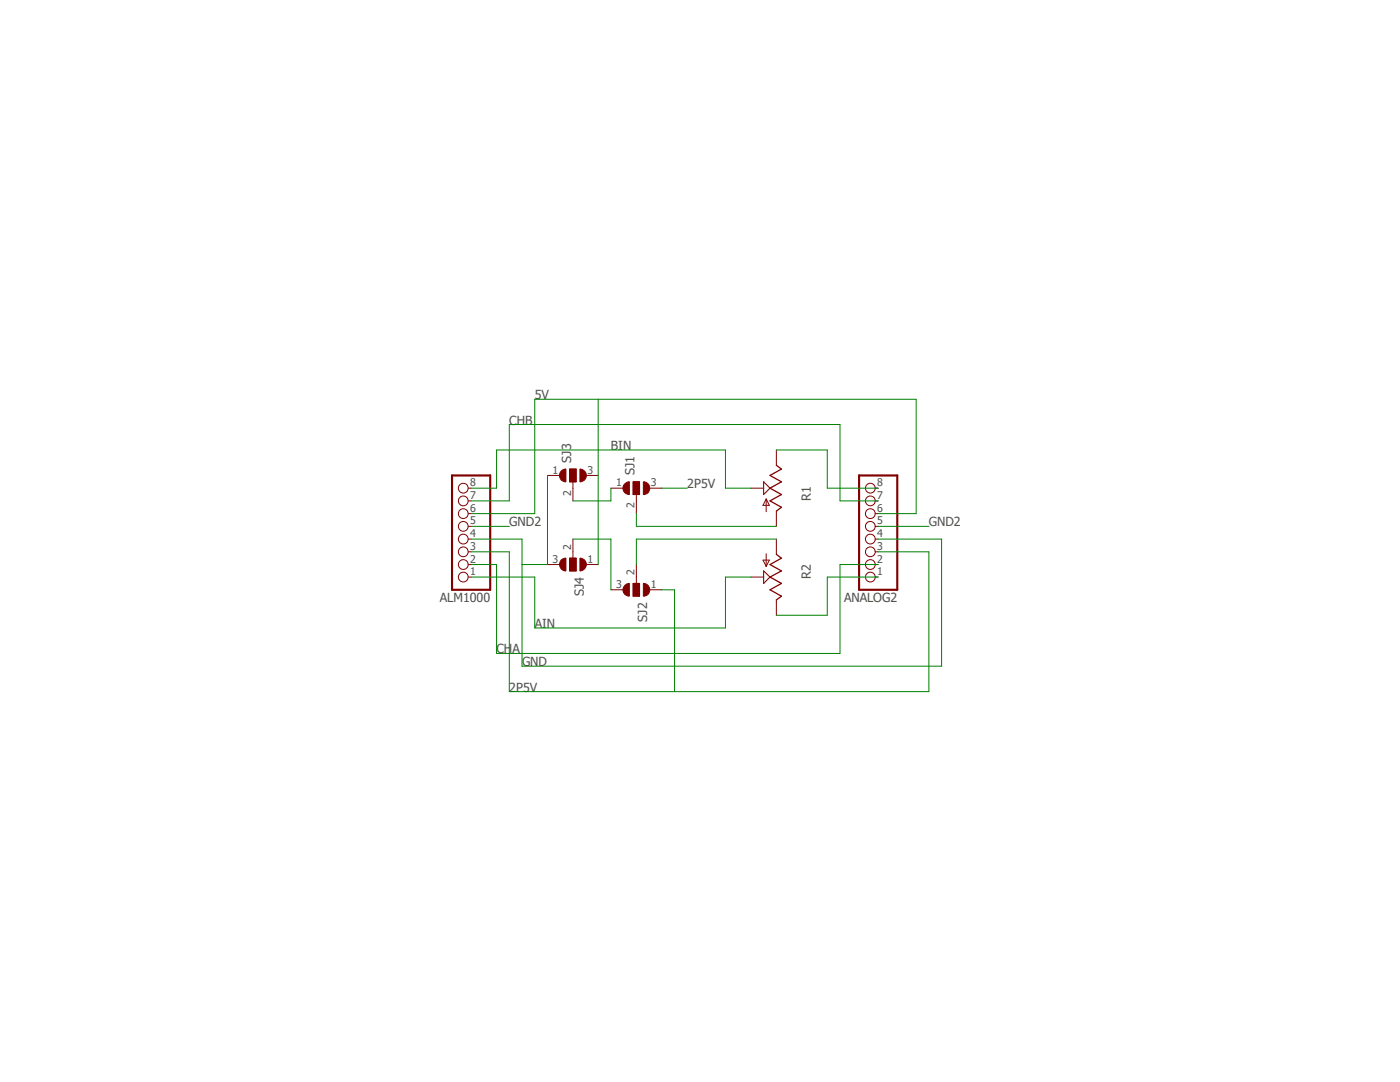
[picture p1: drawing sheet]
<?xml version="1.0" encoding="utf-8"?>
<!DOCTYPE eagle SYSTEM "eagle.dtd">
<eagle version="7.7.0">
<drawing>
<settings>
<setting alwaysvectorfont="no"/>
<setting verticaltext="up"/>
</settings>
<grid distance="0.1" unitdist="inch" unit="inch" style="lines" multiple="1" display="no" altdistance="0.01" altunitdist="inch" altunit="inch"/>
<schematic xreflabel="%F%N/%S.%C%R" xrefpart="/%S.%C%R">
<libraries>
<library name="pinhead">
<symbols>
<symbol name="PINHD8">
<wire x1="-6.35" y1="-10.16" x2="1.27" y2="-10.16" width="0.4064" layer="94"/>
<wire x1="1.27" y1="-10.16" x2="1.27" y2="12.7" width="0.4064" layer="94"/>
<wire x1="1.27" y1="12.7" x2="-6.35" y2="12.7" width="0.4064" layer="94"/>
<wire x1="-6.35" y1="12.7" x2="-6.35" y2="-10.16" width="0.4064" layer="94"/>
<pin name="1" x="-2.54" y="10.16" visible="pad" length="short" direction="pas" function="dot"/>
<pin name="2" x="-2.54" y="7.62" visible="pad" length="short" direction="pas" function="dot"/>
<pin name="3" x="-2.54" y="5.08" visible="pad" length="short" direction="pas" function="dot"/>
<pin name="4" x="-2.54" y="2.54" visible="pad" length="short" direction="pas" function="dot"/>
<pin name="5" x="-2.54" y="0" visible="pad" length="short" direction="pas" function="dot"/>
<pin name="6" x="-2.54" y="-2.54" visible="pad" length="short" direction="pas" function="dot"/>
<pin name="7" x="-2.54" y="-5.08" visible="pad" length="short" direction="pas" function="dot"/>
<pin name="8" x="-2.54" y="-7.62" visible="pad" length="short" direction="pas" function="dot"/>
<text x="-6.35" y="13.335" size="1.778" layer="95">&gt;NAME</text>
<text x="-6.35" y="-12.7" size="1.778" layer="96">&gt;VALUE</text>
</symbol>
</symbols>
<devicesets>
<deviceset name="PINHD-1X8" prefix="JP" uservalue="yes">
<gates>
<gate name="A" symbol="PINHD8" x="0" y="0"/>
</gates>
<devices>
<device name="" package="1X08">
<connects>
<connect gate="A" pin="1" pad="1"/>
<connect gate="A" pin="2" pad="2"/>
<connect gate="A" pin="3" pad="3"/>
<connect gate="A" pin="4" pad="4"/>
<connect gate="A" pin="5" pad="5"/>
<connect gate="A" pin="6" pad="6"/>
<connect gate="A" pin="7" pad="7"/>
<connect gate="A" pin="8" pad="8"/>
</connects>
<technologies>
<technology name=""/>
</technologies>
</device>
<device name="/90" package="1X08/90">
<connects>
<connect gate="A" pin="1" pad="1"/>
<connect gate="A" pin="2" pad="2"/>
<connect gate="A" pin="3" pad="3"/>
<connect gate="A" pin="4" pad="4"/>
<connect gate="A" pin="5" pad="5"/>
<connect gate="A" pin="6" pad="6"/>
<connect gate="A" pin="7" pad="7"/>
<connect gate="A" pin="8" pad="8"/>
</connects>
<technologies>
<technology name=""/>
</technologies>
</device>
</devices>
</deviceset>
</devicesets>
</library>
<library name="jumper">
<symbols>
<symbol name="SJ_2">
<wire x1="-0.635" y1="-1.397" x2="0.635" y2="-1.397" width="1.27" layer="94" curve="180" cap="flat"/>
<wire x1="-0.635" y1="1.397" x2="0.635" y2="1.397" width="1.27" layer="94" curve="-180" cap="flat"/>
<wire x1="1.27" y1="-0.635" x2="-1.27" y2="-0.635" width="0.1524" layer="94"/>
<wire x1="-1.27" y1="-0.635" x2="-1.27" y2="0" width="0.1524" layer="94"/>
<wire x1="-1.27" y1="0" x2="-1.27" y2="0.635" width="0.1524" layer="94"/>
<wire x1="-1.27" y1="0.635" x2="1.27" y2="0.635" width="0.1524" layer="94"/>
<wire x1="1.27" y1="0.635" x2="1.27" y2="-0.635" width="0.1524" layer="94"/>
<wire x1="-2.54" y1="0" x2="-1.27" y2="0" width="0.1524" layer="94"/>
<text x="2.54" y="0.381" size="1.778" layer="95">&gt;NAME</text>
<text x="2.54" y="-1.905" size="1.778" layer="96">&gt;VALUE</text>
<rectangle x1="-1.27" y1="-0.635" x2="1.27" y2="0.635" layer="94"/>
<pin name="3" x="0" y="-5.08" visible="pad" length="short" direction="pas" rot="R90"/>
<pin name="1" x="0" y="5.08" visible="pad" length="short" direction="pas" rot="R270"/>
<pin name="2" x="-5.08" y="0" visible="pad" length="short" direction="pas"/>
</symbol>
</symbols>
<devicesets>
<deviceset name="SJ2W" prefix="SJ" uservalue="yes">
<gates>
<gate name="G$1" symbol="SJ_2" x="0" y="0"/>
</gates>
<devices>
<device name="W" package="SJ_2W">
<connects>
<connect gate="G$1" pin="1" pad="1"/>
<connect gate="G$1" pin="2" pad="2"/>
<connect gate="G$1" pin="3" pad="3"/>
</connects>
<technologies>
<technology name=""/>
</technologies>
</device>
<device name="" package="SJ_2">
<connects>
<connect gate="G$1" pin="1" pad="1"/>
<connect gate="G$1" pin="2" pad="2"/>
<connect gate="G$1" pin="3" pad="3"/>
</connects>
<technologies>
<technology name=""/>
</technologies>
</device>
</devices>
</deviceset>
</devicesets>
</library>
<library name="pot">
<symbols>
<symbol name="POT_US-">
<wire x1="0" y1="-5.08" x2="0" y2="-4.572" width="0.1524" layer="94"/>
<wire x1="0" y1="-4.572" x2="-1.016" y2="-3.81" width="0.254" layer="94"/>
<wire x1="-1.016" y1="-3.81" x2="1.27" y2="-2.54" width="0.254" layer="94"/>
<wire x1="1.27" y1="-2.54" x2="-1.016" y2="-1.27" width="0.254" layer="94"/>
<wire x1="-1.016" y1="-1.27" x2="1.27" y2="0" width="0.254" layer="94"/>
<wire x1="1.27" y1="0" x2="-1.016" y2="1.27" width="0.254" layer="94"/>
<wire x1="-1.016" y1="1.27" x2="1.27" y2="2.54" width="0.254" layer="94"/>
<wire x1="1.27" y1="2.54" x2="-1.016" y2="3.81" width="0.254" layer="94"/>
<wire x1="-1.016" y1="3.81" x2="0" y2="4.572" width="0.254" layer="94"/>
<wire x1="0" y1="4.572" x2="0" y2="5.08" width="0.1524" layer="94"/>
<wire x1="1.27" y1="0" x2="2.54" y2="1.27" width="0.2032" layer="94"/>
<wire x1="2.54" y1="-1.27" x2="1.27" y2="0" width="0.2032" layer="94"/>
<wire x1="2.54" y1="1.27" x2="2.54" y2="-1.27" width="0.2032" layer="94"/>
<wire x1="2.032" y1="-4.699" x2="2.032" y2="-2.159" width="0.1524" layer="94"/>
<wire x1="2.032" y1="-2.159" x2="2.667" y2="-3.429" width="0.1524" layer="94"/>
<wire x1="2.667" y1="-3.429" x2="1.397" y2="-3.429" width="0.1524" layer="94"/>
<wire x1="1.397" y1="-3.429" x2="2.032" y2="-2.159" width="0.1524" layer="94"/>
<text x="-5.08" y="-2.54" size="1.778" layer="95" rot="R90">&gt;NAME</text>
<text x="-2.54" y="-2.54" size="1.778" layer="96" rot="R90">&gt;VALUE</text>
<pin name="A" x="0" y="-7.62" visible="off" length="short" direction="pas" rot="R90"/>
<pin name="E" x="0" y="7.62" visible="off" length="short" direction="pas" rot="R270"/>
<pin name="S" x="5.08" y="0" visible="off" length="short" direction="pas" rot="R180"/>
</symbol>
</symbols>
<devicesets>
<deviceset name="TRIM_US-" prefix="R" uservalue="yes">
<gates>
<gate name="G$1" symbol="POT_US-" x="2.54" y="0"/>
</gates>
<devices>
<device name="PT-10" package="PT-10">
<connects>
<connect gate="G$1" pin="A" pad="A"/>
<connect gate="G$1" pin="E" pad="E"/>
<connect gate="G$1" pin="S" pad="S"/>
</connects>
<technologies>
<technology name=""/>
</technologies>
</device>
<device name="PT-10S" package="PT-10S">
<connects>
<connect gate="G$1" pin="A" pad="A"/>
<connect gate="G$1" pin="E" pad="E"/>
<connect gate="G$1" pin="S" pad="S"/>
</connects>
<technologies>
<technology name=""/>
</technologies>
</device>
<device name="PT-SPIN" package="PT-SPIN">
<connects>
<connect gate="G$1" pin="A" pad="A"/>
<connect gate="G$1" pin="E" pad="E"/>
<connect gate="G$1" pin="S" pad="S"/>
</connects>
<technologies>
<technology name=""/>
</technologies>
</device>
<device name="B25P" package="B25P">
<connects>
<connect gate="G$1" pin="A" pad="A"/>
<connect gate="G$1" pin="E" pad="E"/>
<connect gate="G$1" pin="S" pad="S"/>
</connects>
<technologies>
<technology name=""/>
</technologies>
</device>
<device name="B25U" package="B25U">
<connects>
<connect gate="G$1" pin="A" pad="A"/>
<connect gate="G$1" pin="E" pad="E"/>
<connect gate="G$1" pin="S" pad="S"/>
</connects>
<technologies>
<technology name=""/>
</technologies>
</device>
<device name="B25V" package="B25V">
<connects>
<connect gate="G$1" pin="A" pad="A"/>
<connect gate="G$1" pin="E" pad="E"/>
<connect gate="G$1" pin="S" pad="S"/>
</connects>
<technologies>
<technology name=""/>
</technologies>
</device>
<device name="B25X" package="B25X">
<connects>
<connect gate="G$1" pin="A" pad="A"/>
<connect gate="G$1" pin="E" pad="E"/>
<connect gate="G$1" pin="S" pad="S"/>
</connects>
<technologies>
<technology name=""/>
</technologies>
</device>
<device name="B64W" package="B64W">
<connects>
<connect gate="G$1" pin="A" pad="A"/>
<connect gate="G$1" pin="E" pad="E"/>
<connect gate="G$1" pin="S" pad="S"/>
</connects>
<technologies>
<technology name=""/>
</technologies>
</device>
<device name="B64Y" package="B64Y">
<connects>
<connect gate="G$1" pin="A" pad="A"/>
<connect gate="G$1" pin="E" pad="E"/>
<connect gate="G$1" pin="S" pad="S"/>
</connects>
<technologies>
<technology name=""/>
</technologies>
</device>
<device name="B90P" package="SP19L">
<connects>
<connect gate="G$1" pin="A" pad="A"/>
<connect gate="G$1" pin="E" pad="E"/>
<connect gate="G$1" pin="S" pad="S"/>
</connects>
<technologies>
<technology name=""/>
</technologies>
</device>
<device name="CA6H" package="CA6H">
<connects>
<connect gate="G$1" pin="A" pad="A"/>
<connect gate="G$1" pin="E" pad="E"/>
<connect gate="G$1" pin="S" pad="S"/>
</connects>
<technologies>
<technology name=""/>
</technologies>
</device>
<device name="CA6V" package="CA6V">
<connects>
<connect gate="G$1" pin="A" pad="A"/>
<connect gate="G$1" pin="E" pad="E"/>
<connect gate="G$1" pin="S" pad="S"/>
</connects>
<technologies>
<technology name=""/>
</technologies>
</device>
<device name="CA9H" package="CA9H">
<connects>
<connect gate="G$1" pin="A" pad="A"/>
<connect gate="G$1" pin="E" pad="E"/>
<connect gate="G$1" pin="S" pad="S"/>
</connects>
<technologies>
<technology name=""/>
</technologies>
</device>
<device name="CA9V" package="CA9V">
<connects>
<connect gate="G$1" pin="A" pad="A"/>
<connect gate="G$1" pin="E" pad="E"/>
<connect gate="G$1" pin="S" pad="S"/>
</connects>
<technologies>
<technology name=""/>
</technologies>
</device>
<device name="CA14V" package="CA14V">
<connects>
<connect gate="G$1" pin="A" pad="A"/>
<connect gate="G$1" pin="E" pad="E"/>
<connect gate="G$1" pin="S" pad="S"/>
</connects>
<technologies>
<technology name=""/>
</technologies>
</device>
<device name="CA14H" package="CA14H">
<connects>
<connect gate="G$1" pin="A" pad="A"/>
<connect gate="G$1" pin="E" pad="E"/>
<connect gate="G$1" pin="S" pad="S"/>
</connects>
<technologies>
<technology name=""/>
</technologies>
</device>
<device name="CT6" package="CT6">
<connects>
<connect gate="G$1" pin="A" pad="A"/>
<connect gate="G$1" pin="E" pad="E"/>
<connect gate="G$1" pin="S" pad="S"/>
</connects>
<technologies>
<technology name=""/>
</technologies>
</device>
<device name="ECP10P" package="ECP10P">
<connects>
<connect gate="G$1" pin="A" pad="A"/>
<connect gate="G$1" pin="E" pad="E"/>
<connect gate="G$1" pin="S" pad="S"/>
</connects>
<technologies>
<technology name=""/>
</technologies>
</device>
<device name="ECP10S" package="ECP10S">
<connects>
<connect gate="G$1" pin="A" pad="A"/>
<connect gate="G$1" pin="E" pad="E"/>
<connect gate="G$1" pin="S" pad="S"/>
</connects>
<technologies>
<technology name=""/>
</technologies>
</device>
<device name="LI10" package="LI10">
<connects>
<connect gate="G$1" pin="A" pad="A"/>
<connect gate="G$1" pin="E" pad="E"/>
<connect gate="G$1" pin="S" pad="S"/>
</connects>
<technologies>
<technology name=""/>
</technologies>
</device>
<device name="LI15" package="LI15">
<connects>
<connect gate="G$1" pin="A" pad="A"/>
<connect gate="G$1" pin="E" pad="E"/>
<connect gate="G$1" pin="S" pad="S"/>
</connects>
<technologies>
<technology name=""/>
</technologies>
</device>
<device name="RJ6" package="RJ6">
<connects>
<connect gate="G$1" pin="A" pad="A"/>
<connect gate="G$1" pin="E" pad="E"/>
<connect gate="G$1" pin="S" pad="S"/>
</connects>
<technologies>
<technology name=""/>
</technologies>
</device>
<device name="RJ6S" package="RJ6S">
<connects>
<connect gate="G$1" pin="A" pad="A"/>
<connect gate="G$1" pin="E" pad="E"/>
<connect gate="G$1" pin="S" pad="S"/>
</connects>
<technologies>
<technology name=""/>
</technologies>
</device>
<device name="RJ9W" package="RJ9W">
<connects>
<connect gate="G$1" pin="A" pad="A"/>
<connect gate="G$1" pin="E" pad="E"/>
<connect gate="G$1" pin="S" pad="S"/>
</connects>
<technologies>
<technology name=""/>
</technologies>
</device>
<device name="RS3" package="RS3">
<connects>
<connect gate="G$1" pin="A" pad="A"/>
<connect gate="G$1" pin="E" pad="E"/>
<connect gate="G$1" pin="S" pad="S"/>
</connects>
<technologies>
<technology name=""/>
</technologies>
</device>
<device name="S43P" package="SP19L">
<connects>
<connect gate="G$1" pin="A" pad="A"/>
<connect gate="G$1" pin="E" pad="E"/>
<connect gate="G$1" pin="S" pad="S"/>
</connects>
<technologies>
<technology name=""/>
</technologies>
</device>
<device name="S63P" package="S63P">
<connects>
<connect gate="G$1" pin="A" pad="A"/>
<connect gate="G$1" pin="E" pad="E"/>
<connect gate="G$1" pin="S" pad="S"/>
</connects>
<technologies>
<technology name=""/>
</technologies>
</device>
<device name="S63S" package="S63S">
<connects>
<connect gate="G$1" pin="A" pad="A"/>
<connect gate="G$1" pin="E" pad="E"/>
<connect gate="G$1" pin="S" pad="S"/>
</connects>
<technologies>
<technology name=""/>
</technologies>
</device>
<device name="S63X" package="S63X">
<connects>
<connect gate="G$1" pin="A" pad="A"/>
<connect gate="G$1" pin="E" pad="E"/>
<connect gate="G$1" pin="S" pad="S"/>
</connects>
<technologies>
<technology name=""/>
</technologies>
</device>
<device name="S64W" package="S64W">
<connects>
<connect gate="G$1" pin="A" pad="A"/>
<connect gate="G$1" pin="E" pad="E"/>
<connect gate="G$1" pin="S" pad="S"/>
</connects>
<technologies>
<technology name=""/>
</technologies>
</device>
<device name="S64Y" package="S64Y">
<connects>
<connect gate="G$1" pin="A" pad="A"/>
<connect gate="G$1" pin="E" pad="E"/>
<connect gate="G$1" pin="S" pad="S"/>
</connects>
<technologies>
<technology name=""/>
</technologies>
</device>
<device name="S75H" package="S75H">
<connects>
<connect gate="G$1" pin="A" pad="A"/>
<connect gate="G$1" pin="E" pad="E"/>
<connect gate="G$1" pin="S" pad="S"/>
</connects>
<technologies>
<technology name=""/>
</technologies>
</device>
<device name="S75P" package="S75P">
<connects>
<connect gate="G$1" pin="A" pad="A"/>
<connect gate="G$1" pin="E" pad="E"/>
<connect gate="G$1" pin="S" pad="S"/>
</connects>
<technologies>
<technology name=""/>
</technologies>
</device>
<device name="SP19L" package="SP19L">
<connects>
<connect gate="G$1" pin="A" pad="A"/>
<connect gate="G$1" pin="E" pad="E"/>
<connect gate="G$1" pin="S" pad="S"/>
</connects>
<technologies>
<technology name=""/>
</technologies>
</device>
<device name="ST10" package="ST10">
<connects>
<connect gate="G$1" pin="A" pad="A"/>
<connect gate="G$1" pin="E" pad="E"/>
<connect gate="G$1" pin="S" pad="S"/>
</connects>
<technologies>
<technology name=""/>
</technologies>
</device>
<device name="ST15" package="ST15">
<connects>
<connect gate="G$1" pin="A" pad="A"/>
<connect gate="G$1" pin="E" pad="E"/>
<connect gate="G$1" pin="S" pad="S"/>
</connects>
<technologies>
<technology name=""/>
</technologies>
</device>
<device name="T189" package="SP19LKN">
<connects>
<connect gate="G$1" pin="A" pad="A"/>
<connect gate="G$1" pin="E" pad="E"/>
<connect gate="G$1" pin="S" pad="S"/>
</connects>
<technologies>
<technology name=""/>
</technologies>
</device>
<device name="PT10" package="PT-10">
<connects>
<connect gate="G$1" pin="A" pad="A"/>
<connect gate="G$1" pin="E" pad="E"/>
<connect gate="G$1" pin="S" pad="S"/>
</connects>
<technologies>
<technology name=""/>
</technologies>
</device>
<device name="PT10S" package="PT-10S">
<connects>
<connect gate="G$1" pin="A" pad="A"/>
<connect gate="G$1" pin="E" pad="E"/>
<connect gate="G$1" pin="S" pad="S"/>
</connects>
<technologies>
<technology name=""/>
</technologies>
</device>
<device name="PTSPIN" package="PT-SPIN">
<connects>
<connect gate="G$1" pin="A" pad="A"/>
<connect gate="G$1" pin="E" pad="E"/>
<connect gate="G$1" pin="S" pad="S"/>
</connects>
<technologies>
<technology name=""/>
</technologies>
</device>
<device name="CIP20C-4MM" package="CIP20C-4MM">
<connects>
<connect gate="G$1" pin="A" pad="A"/>
<connect gate="G$1" pin="E" pad="E"/>
<connect gate="G$1" pin="S" pad="S"/>
</connects>
<technologies>
<technology name=""/>
</technologies>
</device>
<device name="CIP20C-6MM" package="CIP20C-6MM">
<connects>
<connect gate="G$1" pin="A" pad="A"/>
<connect gate="G$1" pin="E" pad="E"/>
<connect gate="G$1" pin="S" pad="S"/>
</connects>
<technologies>
<technology name=""/>
</technologies>
</device>
<device name="SM-42/43A" package="SM-42/43A">
<connects>
<connect gate="G$1" pin="A" pad="1"/>
<connect gate="G$1" pin="E" pad="3"/>
<connect gate="G$1" pin="S" pad="2"/>
</connects>
<technologies>
<technology name=""/>
</technologies>
</device>
<device name="SM-42/43X" package="SM-42/43X">
<connects>
<connect gate="G$1" pin="A" pad="1"/>
<connect gate="G$1" pin="E" pad="3"/>
<connect gate="G$1" pin="S" pad="2"/>
</connects>
<technologies>
<technology name=""/>
</technologies>
</device>
<device name="SM-42/43W" package="SM-42/43W">
<connects>
<connect gate="G$1" pin="A" pad="1"/>
<connect gate="G$1" pin="E" pad="3"/>
<connect gate="G$1" pin="S" pad="2"/>
</connects>
<technologies>
<technology name=""/>
</technologies>
</device>
<device name="SM-42/43B" package="SM-42/43B">
<connects>
<connect gate="G$1" pin="A" pad="1"/>
<connect gate="G$1" pin="E" pad="3"/>
<connect gate="G$1" pin="S" pad="2"/>
</connects>
<technologies>
<technology name=""/>
</technologies>
</device>
<device name="3223G" package="3223G">
<connects>
<connect gate="G$1" pin="A" pad="1"/>
<connect gate="G$1" pin="E" pad="3"/>
<connect gate="G$1" pin="S" pad="2"/>
</connects>
<technologies>
<technology name=""/>
</technologies>
</device>
<device name="3223J" package="3223J">
<connects>
<connect gate="G$1" pin="A" pad="1"/>
<connect gate="G$1" pin="E" pad="3"/>
<connect gate="G$1" pin="S" pad="2"/>
</connects>
<technologies>
<technology name=""/>
</technologies>
</device>
<device name="3223W" package="3223W">
<connects>
<connect gate="G$1" pin="A" pad="1"/>
<connect gate="G$1" pin="E" pad="3"/>
<connect gate="G$1" pin="S" pad="2"/>
</connects>
<technologies>
<technology name=""/>
</technologies>
</device>
</devices>
</deviceset>
</devicesets>
</library>
</libraries>
<attributes>
</attributes>
<variantdefs>
</variantdefs>
<classes>
<class number="0" name="default" width="0" drill="0">
</class>
</classes>
<parts>
<part name="ALM1000" library="pinhead" deviceset="PINHD-1X8" device=""/>
<part name="ANALOG2" library="pinhead" deviceset="PINHD-1X8" device=""/>
<part name="SJ1" library="jumper" deviceset="SJ2W" device=""/>
<part name="SJ2" library="jumper" deviceset="SJ2W" device=""/>
<part name="SJ3" library="jumper" deviceset="SJ2W" device=""/>
<part name="SJ4" library="jumper" deviceset="SJ2W" device=""/>
<part name="R1" library="pot" deviceset="TRIM_US-" device="S64W"/>
<part name="R2" library="pot" deviceset="TRIM_US-" device="S64W"/>
</parts>
<sheets>
<sheet>
<plain>
</plain>
<instances>
<instance part="ALM1000" gate="A" x="5.08" y="55.88" rot="R180"/>
<instance part="ANALOG2" gate="A" x="86.36" y="55.88" rot="R180"/>
<instance part="SJ1" gate="G$1" x="40.64" y="63.5" rot="R90"/>
<instance part="SJ2" gate="G$1" x="40.64" y="43.18" rot="R270"/>
<instance part="SJ3" gate="G$1" x="27.94" y="66.04" rot="R90"/>
<instance part="SJ4" gate="G$1" x="27.94" y="48.26" rot="R270"/>
<instance part="R1" gate="G$1" x="68.58" y="63.5" rot="MR0"/>
<instance part="R2" gate="G$1" x="68.58" y="45.72" rot="R180"/>
</instances>
<busses>
</busses>
<nets>
<net name="N$3" class="0">
<segment>
<wire x1="68.58" y1="38.1" x2="78.74" y2="38.1" width="0.1524" layer="91"/>
<pinref part="ANALOG2" gate="A" pin="1"/>
<wire x1="88.9" y1="45.72" x2="78.74" y2="45.72" width="0.1524" layer="91"/>
<wire x1="78.74" y1="45.72" x2="78.74" y2="38.1" width="0.1524" layer="91"/>
<pinref part="R2" gate="G$1" pin="E"/>
</segment>
</net>
<net name="N$4" class="0">
<segment>
<wire x1="68.58" y1="55.88" x2="40.64" y2="55.88" width="0.1524" layer="91"/>
<wire x1="40.64" y1="55.88" x2="40.64" y2="58.42" width="0.1524" layer="91"/>
<pinref part="SJ1" gate="G$1" pin="2"/>
<pinref part="R1" gate="G$1" pin="A"/>
</segment>
</net>
<net name="N$5" class="0">
<segment>
<wire x1="68.58" y1="53.34" x2="40.64" y2="53.34" width="0.1524" layer="91"/>
<wire x1="40.64" y1="53.34" x2="40.64" y2="48.26" width="0.1524" layer="91"/>
<pinref part="SJ2" gate="G$1" pin="2"/>
<pinref part="R2" gate="G$1" pin="A"/>
</segment>
</net>
<net name="5V" class="0">
<segment>
<wire x1="7.62" y1="58.42" x2="20.32" y2="58.42" width="0.1524" layer="91"/>
<wire x1="96.52" y1="81.28" x2="33.02" y2="81.28" width="0.1524" layer="91"/>
<wire x1="33.02" y1="81.28" x2="20.32" y2="81.28" width="0.1524" layer="91"/>
<wire x1="20.32" y1="81.28" x2="20.32" y2="58.42" width="0.1524" layer="91"/>
<label x="20.32" y="81.28" size="1.778" layer="95"/>
<pinref part="ALM1000" gate="A" pin="6"/>
<wire x1="96.52" y1="81.28" x2="96.52" y2="58.42" width="0.1524" layer="91"/>
<pinref part="ANALOG2" gate="A" pin="6"/>
<wire x1="96.52" y1="58.42" x2="88.9" y2="58.42" width="0.1524" layer="91"/>
<pinref part="SJ3" gate="G$1" pin="3"/>
<pinref part="SJ4" gate="G$1" pin="1"/>
<wire x1="33.02" y1="66.04" x2="33.02" y2="48.26" width="0.1524" layer="91"/>
<wire x1="33.02" y1="66.04" x2="33.02" y2="81.28" width="0.1524" layer="91"/>
</segment>
</net>
<net name="N$6" class="0">
<segment>
<wire x1="78.74" y1="71.12" x2="68.58" y2="71.12" width="0.1524" layer="91"/>
<pinref part="ANALOG2" gate="A" pin="8"/>
<wire x1="88.9" y1="63.5" x2="78.74" y2="63.5" width="0.1524" layer="91"/>
<wire x1="78.74" y1="63.5" x2="78.74" y2="71.12" width="0.1524" layer="91"/>
<pinref part="R1" gate="G$1" pin="E"/>
</segment>
</net>
<net name="2P5V" class="0">
<segment>
<wire x1="7.62" y1="50.8" x2="15.24" y2="50.8" width="0.1524" layer="91"/>
<wire x1="15.24" y1="50.8" x2="15.24" y2="22.86" width="0.1524" layer="91"/>
<wire x1="15.24" y1="22.86" x2="48.26" y2="22.86" width="0.1524" layer="91"/>
<label x="15.24" y="22.86" size="1.778" layer="95"/>
<pinref part="ALM1000" gate="A" pin="3"/>
<wire x1="48.26" y1="22.86" x2="99.06" y2="22.86" width="0.1524" layer="91"/>
<wire x1="45.72" y1="43.18" x2="48.26" y2="43.18" width="0.1524" layer="91"/>
<wire x1="48.26" y1="43.18" x2="48.26" y2="22.86" width="0.1524" layer="91"/>
<wire x1="99.06" y1="22.86" x2="99.06" y2="50.8" width="0.1524" layer="91"/>
<pinref part="ANALOG2" gate="A" pin="3"/>
<wire x1="99.06" y1="50.8" x2="88.9" y2="50.8" width="0.1524" layer="91"/>
<pinref part="SJ2" gate="G$1" pin="1"/>
</segment>
<segment>
<pinref part="SJ1" gate="G$1" pin="3"/>
<wire x1="50.8" y1="63.5" x2="45.72" y2="63.5" width="0.1524" layer="91"/>
<label x="50.8" y="63.5" size="1.778" layer="95"/>
</segment>
</net>
<net name="CHB" class="0">
<segment>
<wire x1="7.62" y1="60.96" x2="15.24" y2="60.96" width="0.1524" layer="91"/>
<wire x1="15.24" y1="60.96" x2="15.24" y2="76.2" width="0.1524" layer="91"/>
<wire x1="15.24" y1="76.2" x2="81.28" y2="76.2" width="0.1524" layer="91"/>
<label x="15.24" y="76.2" size="1.778" layer="95"/>
<pinref part="ALM1000" gate="A" pin="7"/>
<wire x1="81.28" y1="76.2" x2="81.28" y2="60.96" width="0.1524" layer="91"/>
<pinref part="ANALOG2" gate="A" pin="7"/>
<wire x1="81.28" y1="60.96" x2="88.9" y2="60.96" width="0.1524" layer="91"/>
</segment>
</net>
<net name="CHA" class="0">
<segment>
<wire x1="7.62" y1="48.26" x2="12.7" y2="48.26" width="0.1524" layer="91"/>
<wire x1="12.7" y1="48.26" x2="12.7" y2="30.48" width="0.1524" layer="91"/>
<wire x1="12.7" y1="30.48" x2="81.28" y2="30.48" width="0.1524" layer="91"/>
<label x="12.7" y="30.48" size="1.778" layer="95"/>
<pinref part="ALM1000" gate="A" pin="2"/>
<pinref part="ANALOG2" gate="A" pin="2"/>
<wire x1="88.9" y1="48.26" x2="81.28" y2="48.26" width="0.1524" layer="91"/>
<wire x1="81.28" y1="48.26" x2="81.28" y2="30.48" width="0.1524" layer="91"/>
</segment>
</net>
<net name="AIN" class="0">
<segment>
<pinref part="ALM1000" gate="A" pin="1"/>
<wire x1="7.62" y1="45.72" x2="20.32" y2="45.72" width="0.1524" layer="91"/>
<wire x1="20.32" y1="45.72" x2="20.32" y2="35.56" width="0.1524" layer="91"/>
<wire x1="58.42" y1="35.56" x2="58.42" y2="45.72" width="0.1524" layer="91"/>
<wire x1="63.5" y1="45.72" x2="58.42" y2="45.72" width="0.1524" layer="91"/>
<wire x1="20.32" y1="35.56" x2="58.42" y2="35.56" width="0.1524" layer="91"/>
<label x="20.32" y="35.56" size="1.778" layer="95"/>
<pinref part="R2" gate="G$1" pin="S"/>
</segment>
</net>
<net name="BIN" class="0">
<segment>
<pinref part="ALM1000" gate="A" pin="8"/>
<wire x1="7.62" y1="63.5" x2="12.7" y2="63.5" width="0.1524" layer="91"/>
<wire x1="12.7" y1="63.5" x2="12.7" y2="71.12" width="0.1524" layer="91"/>
<wire x1="58.42" y1="71.12" x2="58.42" y2="63.5" width="0.1524" layer="91"/>
<wire x1="63.5" y1="63.5" x2="58.42" y2="63.5" width="0.1524" layer="91"/>
<wire x1="12.7" y1="71.12" x2="58.42" y2="71.12" width="0.1524" layer="91"/>
<label x="35.56" y="71.12" size="1.778" layer="95"/>
<pinref part="R1" gate="G$1" pin="S"/>
</segment>
</net>
<net name="GND2" class="0">
<segment>
<pinref part="ALM1000" gate="A" pin="5"/>
<wire x1="15.24" y1="55.88" x2="7.62" y2="55.88" width="0.1524" layer="91"/>
<label x="15.24" y="55.88" size="1.778" layer="95"/>
</segment>
<segment>
<pinref part="ANALOG2" gate="A" pin="5"/>
<wire x1="88.9" y1="55.88" x2="99.06" y2="55.88" width="0.1524" layer="91"/>
<label x="99.06" y="55.88" size="1.778" layer="95"/>
</segment>
</net>
<net name="GND" class="0">
<segment>
<wire x1="101.6" y1="27.94" x2="17.78" y2="27.94" width="0.1524" layer="91"/>
<wire x1="17.78" y1="27.94" x2="17.78" y2="48.26" width="0.1524" layer="91"/>
<wire x1="17.78" y1="48.26" x2="17.78" y2="53.34" width="0.1524" layer="91"/>
<wire x1="7.62" y1="53.34" x2="17.78" y2="53.34" width="0.1524" layer="91"/>
<pinref part="ALM1000" gate="A" pin="4"/>
<wire x1="101.6" y1="27.94" x2="101.6" y2="53.34" width="0.1524" layer="91"/>
<pinref part="ANALOG2" gate="A" pin="4"/>
<wire x1="101.6" y1="53.34" x2="88.9" y2="53.34" width="0.1524" layer="91"/>
<label x="17.78" y="27.94" size="1.778" layer="95"/>
<pinref part="SJ3" gate="G$1" pin="1"/>
<pinref part="SJ4" gate="G$1" pin="3"/>
<wire x1="22.86" y1="66.04" x2="22.86" y2="48.26" width="0.1524" layer="91"/>
<wire x1="22.86" y1="48.26" x2="17.78" y2="48.26" width="0.1524" layer="91"/>
</segment>
</net>
<net name="N$1" class="0">
<segment>
<pinref part="SJ3" gate="G$1" pin="2"/>
<wire x1="27.94" y1="60.96" x2="35.56" y2="60.96" width="0.1524" layer="91"/>
<pinref part="SJ1" gate="G$1" pin="1"/>
<wire x1="35.56" y1="60.96" x2="35.56" y2="63.5" width="0.1524" layer="91"/>
</segment>
</net>
<net name="N$2" class="0">
<segment>
<pinref part="SJ4" gate="G$1" pin="2"/>
<pinref part="SJ2" gate="G$1" pin="3"/>
<wire x1="27.94" y1="53.34" x2="35.56" y2="53.34" width="0.1524" layer="91"/>
<wire x1="35.56" y1="53.34" x2="35.56" y2="43.18" width="0.1524" layer="91"/>
</segment>
</net>
</nets>
</sheet>
</sheets>
</schematic>
</drawing>
</eagle>
